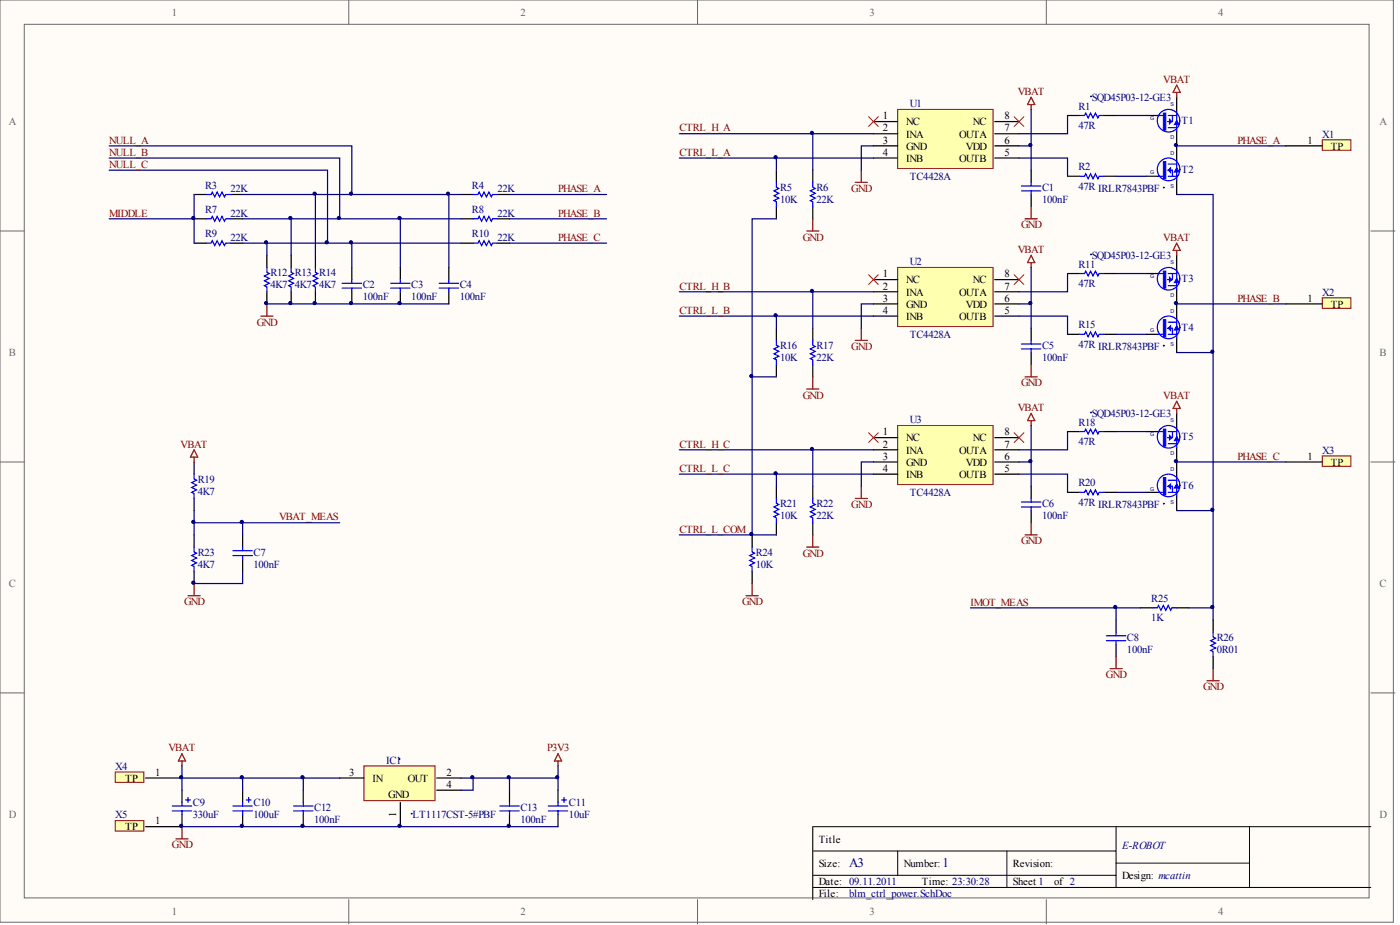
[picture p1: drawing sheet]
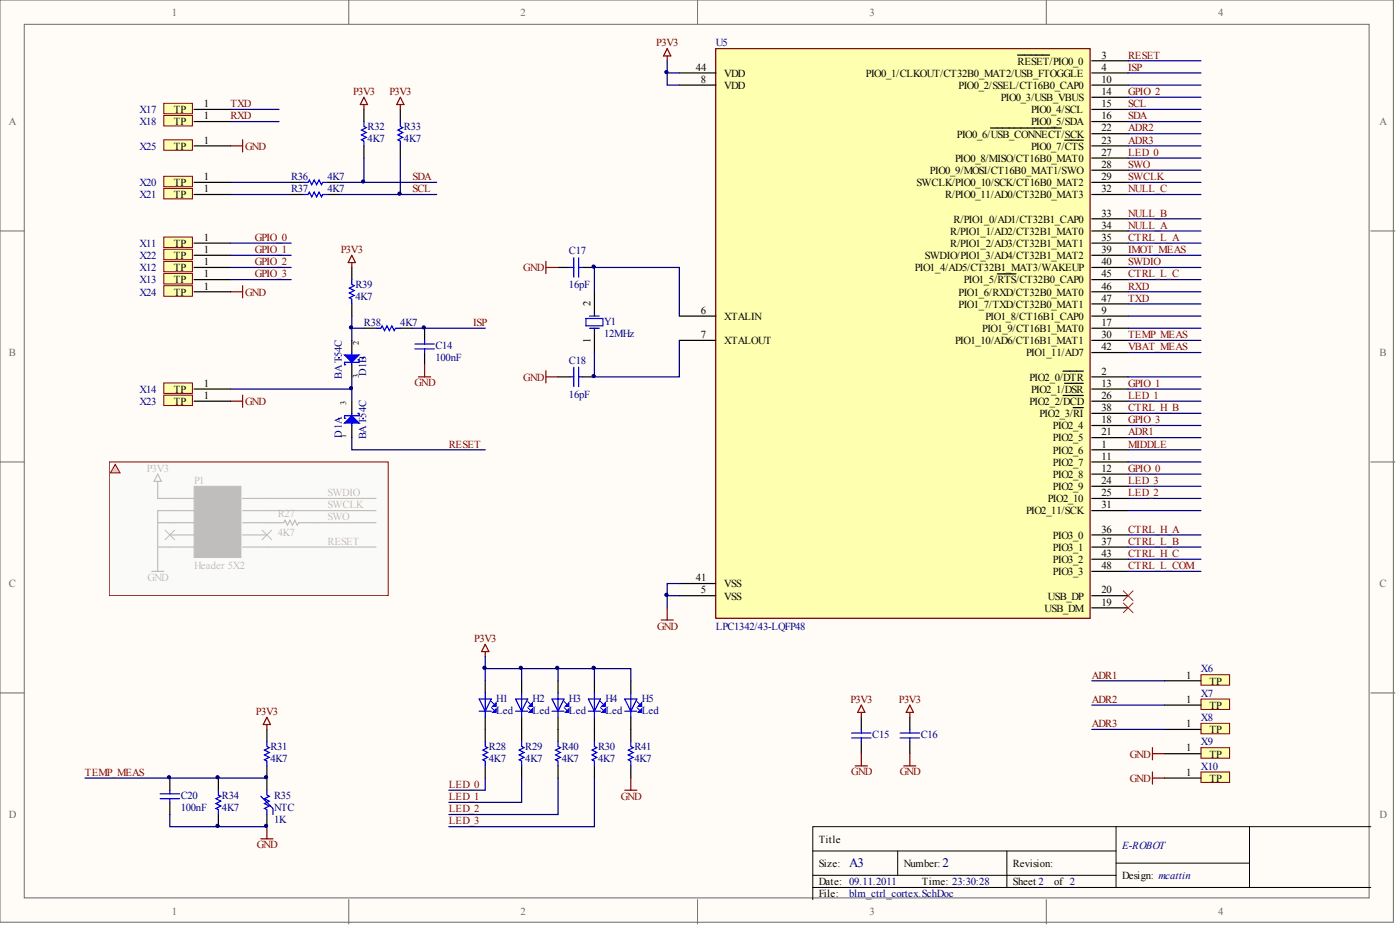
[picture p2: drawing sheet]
# Altium project blm_ctrl.PrjPCB
2 sheets, 101 parts. Net scope: global (net labels, ports and power ports of the same name join across sheets).
Board file: blm_ctrl.PcbDoc
Sheets:
  blm_ctrl_power.SchDoc
  blm_ctrl_cortex.SchDoc

## Sheet blm_ctrl_power.SchDoc
size A4; DrawnBy: mcattin; Organization: E-ROBOT; DocumentNumber: 1; SheetNumber: 1; SheetTotal: 2

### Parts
C1  value 100nF  [0603]  (hidden comment: Cap)
C2  value 100nF  [0603]  (hidden comment: Cap)
C3  value 100nF  [0603]  (hidden comment: Cap)
C4  value 100nF  [0603]  (hidden comment: Cap)
C5  value 100nF  [0603]  (hidden comment: Cap)
C6  value 100nF  [0603]  (hidden comment: Cap)
C7  value 100nF  [0603]  (hidden comment: Cap)
C8  value 100nF  [0603]  (hidden comment: Cap)
C9  value 330uF  [C00101]  (hidden comment: Cap Pol2)
C10  value 100uF  [C00101]  (hidden comment: Cap Pol2)
C11  value 10uF  [1206]  (hidden comment: Cap Pol2)
C12  value 100nF  [0603]  (hidden comment: Cap)
C13  value 100nF  [0603]  (hidden comment: Cap)
IC1  LT1117CST-5#PBF  [SOT230P700X180-4N]
R1  value 47R  [0603]  (hidden comment: Res1)
R2  value 47R  [0603]  (hidden comment: Res1)
R3  value 22K  [0603]  (hidden comment: Res1)
R4  value 22K  [0603]  (hidden comment: Res1)
R5  value 10K  [0603]  (hidden comment: Res1)
R6  value 22K  [0603]  (hidden comment: Res1)
R7  value 22K  [0603]  (hidden comment: Res1)
R8  value 22K  [0603]  (hidden comment: Res1)
R9  value 22K  [0603]  (hidden comment: Res1)
R10  value 22K  [0603]  (hidden comment: Res1)
R11  value 47R  [0603]  (hidden comment: Res1)
R12  value 4K7  [0603]  (hidden comment: Res1)
R13  value 4K7  [0603]  (hidden comment: Res1)
R14  value 4K7  [0603]  (hidden comment: Res1)
R15  value 47R  [0603]  (hidden comment: Res1)
R16  value 10K  [0603]  (hidden comment: Res1)
R17  value 22K  [0603]  (hidden comment: Res1)
R18  value 47R  [0603]  (hidden comment: Res1)
R19  value 4K7  [0603]  (hidden comment: Res1)
R20  value 47R  [0603]  (hidden comment: Res1)
R21  value 10K  [0603]  (hidden comment: Res1)
R22  value 22K  [0603]  (hidden comment: Res1)
R23  value 4K7  [0603]  (hidden comment: Res1)
R24  value 10K  [0603]  (hidden comment: Res1)
R25  value 1K  [0603]  (hidden comment: Res1)
R26  value 0R01  [2512]  (hidden comment: Res1)
T1  SQD45P03-12-GE3  [TO-252AA]
T2  IRLR7843PBF  [TO-252AA]
T3  SQD45P03-12-GE3  [TO-252AA]
T4  IRLR7843PBF  [TO-252AA]
T5  SQD45P03-12-GE3  [TO-252AA]
T6  IRLR7843PBF  [TO-252AA]
U1  TC4428A  [SOIC127P600-8BN]
U2  TC4428A  [SOIC127P600-8BN]
U3  TC4428A  [SOIC127P600-8BN]
X1  (no value)  [PAD_SMD_2x7MM]
X2  (no value)  [PAD_SMD_2x7MM]
X3  (no value)  [PAD_SMD_2x7MM]
X4  (no value)  [PAD_SMD_2x7MM]
X5  (no value)  [PAD_SMD_2x7MM]

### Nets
GND: C1.2 C2.2 C3.2 C4.2 C5.2 C6.2 C7.2 C8.2 C9.2 C10.2 C11.2 C12.2 C13.2 IC1.1(GND) R6.2 R12.2 R13.2 R14.2 R17.2 R22.2 R23.2 R24.2 R26.2 U1.3(GND) U2.3(GND) U3.3(GND) X5.1(TP)
P3V3: C11.1 C13.1 IC1.2(OUT) IC1.4(OUT)
VBAT: C1.1 C5.1 C6.1 C9.1 C10.1 C12.1 IC1.3(IN) R19.1 T1.3(S) T3.3(S) T5.3(S) U1.6(VDD) U2.6(VDD) U3.6(VDD) X4.1(TP)
CTRL_H_A: R6.1 U1.2(INA)
CTRL_H_B: R17.1 U2.2(INA)
CTRL_H_C: R22.1 U3.2(INA)
CTRL_L_A: R5.1 U1.4(INB)
CTRL_L_B: R16.1 U2.4(INB)
CTRL_L_C: R21.1 U3.4(INB)
CTRL_L_COM: R5.2 R16.2 R21.2 R24.1
IMOT_MEAS: C8.1 R25.2
MIDDLE: R3.1 R7.1 R9.1
NULL_A: C4.1 R3.2 R4.1 R14.1
NULL_B: C3.1 R7.2 R8.1 R13.1
NULL_C: C2.1 R9.2 R10.1 R12.1
PHASE_A: R4.2 T1.4(D) T2.4(D) X1.1(TP)
PHASE_B: R8.2 T3.4(D) T4.4(D) X2.1(TP)
PHASE_C: R10.2 T5.4(D) T6.4(D) X3.1(TP)
VBAT_MEAS: C7.1 R19.2 R23.1
NetR1_1: R1.1 T1.1(G)
NetR1_2: R1.2 U1.7(OUTA)
NetR2_1: R2.1 T2.1(G)
NetR2_2: R2.2 U1.5(OUTB)
NetR11_1: R11.1 T3.1(G)
NetR11_2: R11.2 U2.7(OUTA)
NetR15_1: R15.1 T4.1(G)
NetR15_2: R15.2 U2.5(OUTB)
NetR18_1: R18.1 T5.1(G)
NetR18_2: R18.2 U3.7(OUTA)
NetR20_1: R20.1 T6.1(G)
NetR20_2: R20.2 U3.5(OUTB)
NetR25_1: R25.1 R26.1 T2.3(S) T4.3(S) T6.3(S)

Not connected (* = marked no-connect by the designer): U1 1(NC)* 8(NC)*; U2 1(NC)* 8(NC)*; U3 1(NC)* 8(NC)*

## Sheet blm_ctrl_cortex.SchDoc
size A4; DrawnBy: mcattin; Organization: E-ROBOT; DocumentNumber: 2; SheetNumber: 2; SheetTotal: 2

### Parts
C14  value 100nF  [0603]  (hidden comment: Cap)
C15  Cap  [0603]  (value not drawn)
C16  Cap  [0603]  (value not drawn)
C17  value 16pF  [0603]  (hidden comment: Cap)
C18  value 16pF  [0603]  (hidden comment: Cap)
C20  value 100nF  [0603]  (hidden comment: Cap)
D1  BAT54C  [SOT95P240X130-3N]  (parts A,B of 2)
H1  Led  [0603_LED]
H2  Led  [0603_LED]
H3  Led  [0603_LED]
H4  Led  [0603_LED]
H5  Led  [0603_LED]
P1  Header 5X2  [HDR2X5]  (masked out: inside a compile mask, not in the netlist)
R27  value 4K7  [0603]  (hidden comment: Res1)  (masked out: inside a compile mask, not in the netlist)
R28  value 4K7  [0603]  (hidden comment: Res1)
R29  value 4K7  [0603]  (hidden comment: Res1)
R30  value 4K7  [0603]  (hidden comment: Res1)
R31  value 4K7  [0603]  (hidden comment: Res1)
R32  value 4K7  [0603]  (hidden comment: Res1)
R33  value 4K7  [0603]  (hidden comment: Res1)
R34  value 4K7  [0603]  (hidden comment: Res1)
R35  NTC  value 1K  [0603]
R36  value 4K7  [0603]  (hidden comment: Res1)
R37  value 4K7  [0603]  (hidden comment: Res1)
R38  value 4K7  [0603]  (hidden comment: Res1)
R39  value 4K7  [0603]  (hidden comment: Res1)
R40  value 4K7  [0603]  (hidden comment: Res1)
R41  value 4K7  [0603]  (hidden comment: Res1)
U5  LPC1342/43-LQFP48  [TSQFP50P900X900-48N]
X6  (no value)  [PAD_SMD_0.5x1MM]
X7  (no value)  [PAD_SMD_0.5x1MM]
X8  (no value)  [PAD_SMD_0.5x1MM]
X9  (no value)  [PAD_SMD_0.5x1MM]
X10  (no value)  [PAD_SMD_0.5x1MM]
X11  (no value)  [PAD_SMD_1x2MM]
X12  (no value)  [PAD_SMD_1x2MM]
X13  (no value)  [PAD_SMD_1x2MM]
X14  (no value)  [PAD_SMD_1x2MM]
X17  (no value)  [PAD_SMD_1x2MM]
X18  (no value)  [PAD_SMD_1x2MM]
X20  (no value)  [PAD_SMD_1x2MM]
X21  (no value)  [PAD_SMD_1x2MM]
X22  (no value)  [PAD_SMD_1x2MM]
X23  (no value)  [PAD_SMD_1x2MM]
X24  (no value)  [PAD_SMD_1x2MM]
X25  (no value)  [PAD_SMD_1x2MM]
Y1  12MHz  [QUARTZ_SMD_CX5032]

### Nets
GND: C14.2 C15.2 C16.2 C17.1 C18.1 C20.2 R34.2 R35.2 R41.2 U5.5(VSS) U5.41(VSS) X9.1(TP) X10.1(TP) X23.1(TP) X24.1(TP) X25.1(TP)
P3V3: C15.1 C16.1 H1.1(ANODE) H2.1(ANODE) H3.1(ANODE) H4.1(ANODE) H5.1(ANODE) R31.1 R32.1 R33.1 R39.2 U5.8(VDD) U5.44(VDD)
ADR1: U5.21(PIO2_5) X6.1(TP)
ADR2: U5.22(PIO0_6/~{USB_CONNECT}/SCK) X7.1(TP)
ADR3: U5.23(PIO0_7/~{CTS}) X8.1(TP)
CTRL_H_A: U5.36(PIO3_0)
CTRL_H_B: U5.38(PIO2_3/~{RI})
CTRL_H_C: U5.43(PIO3_2)
CTRL_L_A: U5.35(R/PIO1_2/AD3/CT32B1_MAT1)
CTRL_L_B: U5.37(PIO3_1)
CTRL_L_C: U5.45(PIO1_5/~{RTS}/CT32B0_CAP0)
CTRL_L_COM: U5.48(PIO3_3)
GPIO_0: U5.12(PIO2_8) X11.1(TP)
GPIO_1: U5.13(PIO2_1/~{DSR}) X22.1(TP)
GPIO_2: U5.14(PIO0_3/USB_VBUS) X12.1(TP)
GPIO_3: U5.18(PIO2_4) X13.1(TP)
IMOT_MEAS: U5.39(SWDIO/PIO1_3/AD4/CT32B1_MAT2)
ISP: C14.1 R38.1 U5.4(PIO0_1/CLKOUT/CT32B0_MAT2/USB_FTOGGLE)
LED_0: R28.2 U5.27(PIO0_8/MISO/CT16B0_MAT0)
LED_1: R29.2 U5.26(PIO2_2/~{DCD})
LED_2: R40.2 U5.25(PIO2_10)
LED_3: R30.2 U5.24(PIO2_9)
MIDDLE: U5.1(PIO2_6)
NULL_A: U5.34(R/PIO1_1/AD2/CT32B1_MAT0)
NULL_B: U5.33(R/PIO1_0/AD1/CT32B1_CAP0)
NULL_C: U5.32(R/PIO0_11/AD0/CT32B0_MAT3)
RESET: D1.1(A) U5.3(~{RESET}/PIO0_0)
RXD: U5.46(PIO1_6/RXD/CT32B0_MAT0) X18.1(TP)
SCL: R33.2 R37.1 U5.15(PIO0_4/SCL)
SDA: R32.2 R36.1 U5.16(PIO0_5/SDA)
SWCLK: U5.29(SWCLK/PIO0_10/SCK/CT16B0_MAT2)
SWDIO: U5.40(PIO1_4/AD5/CT32B1_MAT3/WAKEUP)
SWO: U5.28(PIO0_9/MOSI/CT16B0_MAT1/SWO)
TEMP_MEAS: C20.1 R31.2 R34.1 R35.1 U5.30(PIO1_10/AD6/CT16B1_MAT1)
TXD: U5.47(PIO1_7/TXD/CT32B0_MAT1) X17.1(TP)
VBAT_MEAS: U5.42(PIO1_11/AD7)
NetC17_2: C17.2 U5.6(XTALIN) Y1.2(OSC2)
NetC18_2: C18.2 U5.7(XTALOUT) Y1.1(OSC1)
NetD1_2: D1.2(A) R38.2 R39.1
NetD1_3: D1.3(COMC) X14.1(TP)
NetH1_2: H1.2(CATHODE) R28.1
NetH2_2: H2.2(CATHODE) R29.1
NetH3_2: H3.2(CATHODE) R40.1
NetH4_2: H4.2(CATHODE) R30.1
NetH5_2: H5.2(CATHODE) R41.1
NetR36_2: R36.2 X20.1(TP)
NetR37_2: R37.2 X21.1(TP)

Not connected (* = marked no-connect by the designer): U5 2(PIO2_0/~{DTR}) 9(PIO1_8/CT16B1_CAP0) 10(PIO0_2/SSEL/CT16B0_CAP0) 11(PIO2_7) 17(PIO1_9/CT16B1_MAT0) 19(USB_DM)* 20(USB_DP)* 31(PIO2_11/SCK)

## Nets that join several sheets
GND: blm_ctrl_power (27 pins), blm_ctrl_cortex (16 pins)
P3V3: blm_ctrl_power (C11.1 C13.1 IC1.2 IC1.4), blm_ctrl_cortex (13 pins)
CTRL_H_A: blm_ctrl_power (R6.1 U1.2), blm_ctrl_cortex (U5.36)
CTRL_H_B: blm_ctrl_power (R17.1 U2.2), blm_ctrl_cortex (U5.38)
CTRL_H_C: blm_ctrl_power (R22.1 U3.2), blm_ctrl_cortex (U5.43)
CTRL_L_A: blm_ctrl_power (R5.1 U1.4), blm_ctrl_cortex (U5.35)
CTRL_L_B: blm_ctrl_power (R16.1 U2.4), blm_ctrl_cortex (U5.37)
CTRL_L_C: blm_ctrl_power (R21.1 U3.4), blm_ctrl_cortex (U5.45)
CTRL_L_COM: blm_ctrl_power (R5.2 R16.2 R21.2 R24.1), blm_ctrl_cortex (U5.48)
IMOT_MEAS: blm_ctrl_power (C8.1 R25.2), blm_ctrl_cortex (U5.39)
MIDDLE: blm_ctrl_power (R3.1 R7.1 R9.1), blm_ctrl_cortex (U5.1)
NULL_A: blm_ctrl_power (C4.1 R3.2 R4.1 R14.1), blm_ctrl_cortex (U5.34)
NULL_B: blm_ctrl_power (C3.1 R7.2 R8.1 R13.1), blm_ctrl_cortex (U5.33)
NULL_C: blm_ctrl_power (C2.1 R9.2 R10.1 R12.1), blm_ctrl_cortex (U5.32)
VBAT_MEAS: blm_ctrl_power (C7.1 R19.2 R23.1), blm_ctrl_cortex (U5.42)
